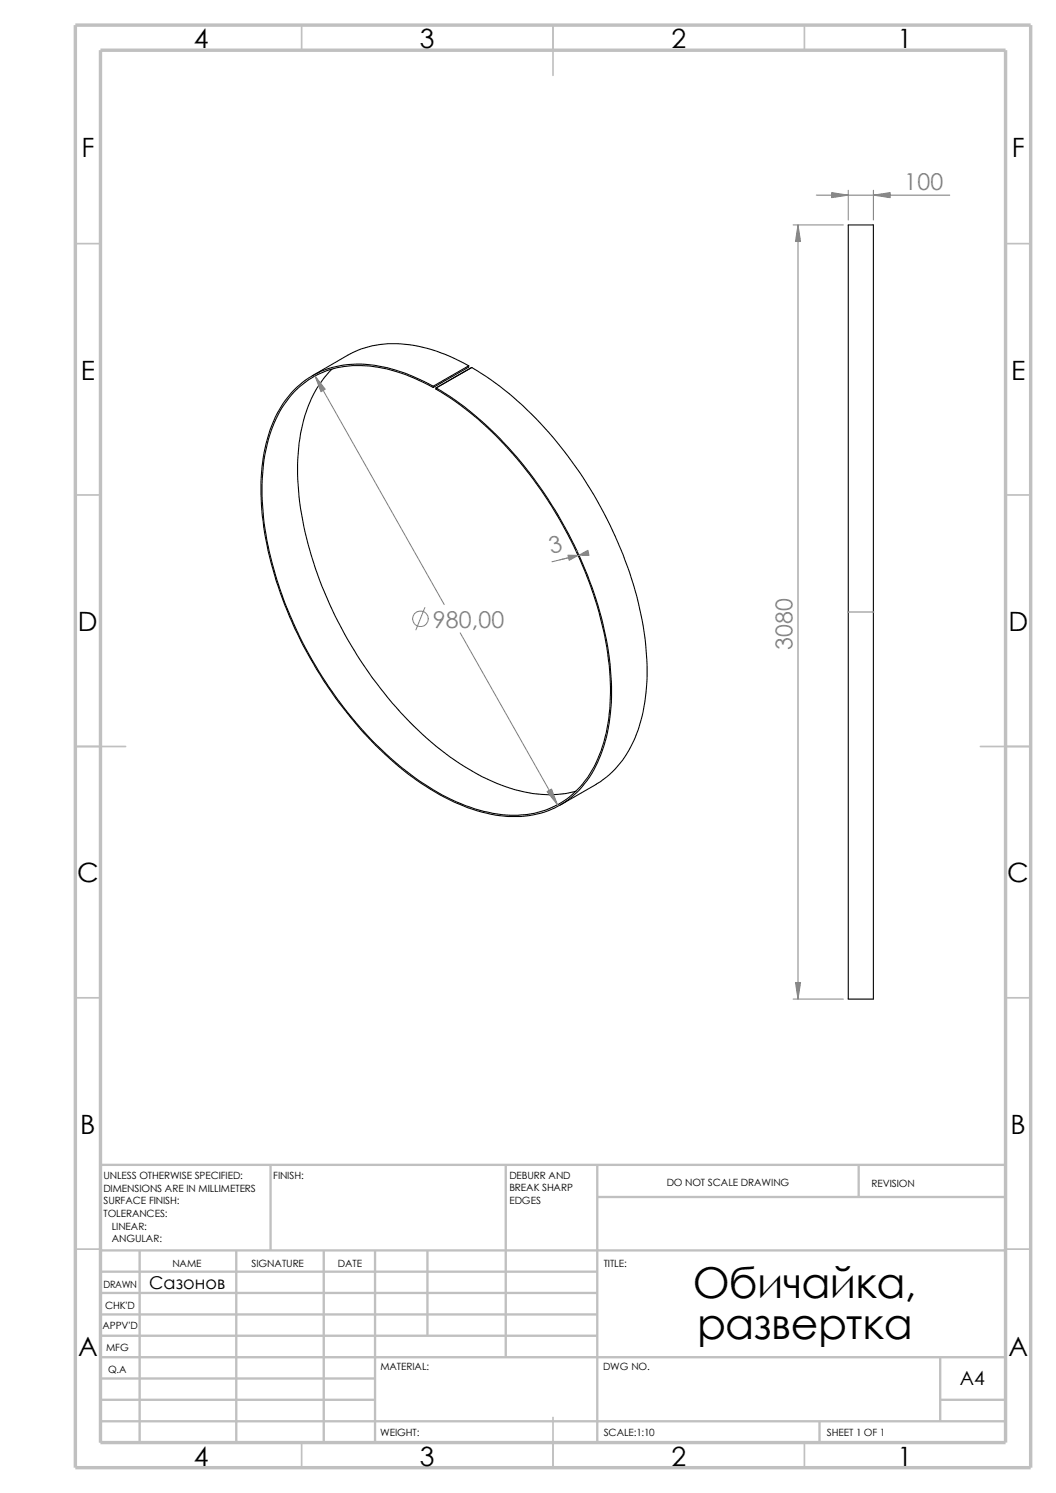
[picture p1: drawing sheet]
<svg xmlns="http://www.w3.org/2000/svg" width="210mm" height="297mm" viewBox="0 0 210 297" stroke-linecap="round" stroke-linejoin="round" font-family="sans-serif">
<g fill="none" stroke="#c0c0c0" stroke-width=".34">
<path d="M60 5v5M110 5v10M160 5v5M15 48.5h5M200 48.5h5M15 98.5h5M200 98.5h5M15 148.5h10M195 148.5h10M15 198.5h5M200 198.5h5M15 248.5h5"/>
<path d="M200 248.5h5M60 287v5M110 282v10M160 287v5"/>
</g>
<g fill="none" stroke="#c0c0c0" stroke-width=".47">
<path d="M53.8 231.7v17.1M100.6 231.7v38.3M118.8 231.7v55.3M118.8 238.1h81.2M170.8 231.7v6.4M200 231.7h-180v55.3M20 248.8h180M20 257.2h98.8M20 253h98.8M27.8 248.8v38.2M47 248.8v38.2M64.4 248.8v38.2"/>
<path d="M74.6 248.8v38.2M85 248.8v16.9M20 265.7h98.8M20 261.5h98.8M20 278.5h54.6M20 274.2h54.6M20 270h180M187 278.5h13M187 270v12.7M20 282.7h180M163 282.7v4.3"/>
</g>
<path d="M15 5h190v287h-190zM20 10h180v277h-180z" fill="none" stroke="#c0c0c0" stroke-width=".68" stroke-linecap="butt"/>
<g fill="none" stroke="#000" stroke-width=".21">
<path d="M168.7 44.7h5v154.1h-5zM66 73.4a25 25 0 0 0-6.6 15.8 57.8 57.8 0 0 0 3.7 25 78.7 78.7 0 0 0 26.4 36.4 38.2 38.2 0 0 0 17.3 7.3 20 20 0 0 0 7.8-.5M86.1 76.8v.3M86.1 76.8a30.4 30.4 0 0 0-16.8-4.3 17.5 17.5 0 0 0-14.9 11.3 37.9 37.9 0 0 0-2.1 19.9 77.1 77.1 0 0 0 13.5 33.8 67.7 67.7 0 0 0 20.8 20.1 30.9 30.9 0 0 0 16.9 4.8 17.5 17.5 0 0 0 15.7-11.5 38.7 38.7 0 0 0 2-19.9 80.4 80.4 0 0 0-19.2-40.9 63.3 63.3 0 0 0-15.3-12.9M86.1 77.1a29.8 29.8 0 0 0-16.8-4.3 17.8 17.8 0 0 0-15.1 12.2 41.2 41.2 0 0 0-1.3 21.4 80.1 80.1 0 0 0 26.8 46.1 41.8 41.8 0 0 0 18.3 9.3 18.1 18.1 0 0 0 17.9-5.9 28.2 28.2 0 0 0 5.5-17 64.8 64.8 0 0 0-6.7-29 77.9 77.9 0 0 0-23.3-29.4l-4.7-3.1M86.7 77.2v.2M86.7 77.4h.1M86.7 77.2h.1M93.2 72.8a29 29 0 0 0-17.6-4.3 18 18 0 0 0-6.4 2.2l-7.1 4.1M93.2 72.8l-7.1 4M93.2 72.8v.2l-7.1 4.1M93.8 73.1a69.4 69.4 0 0 1 23 23.3 73.8 73.8 0 0 1 11.9 35 32.5 32.5 0 0 1-4 18.5 18.1 18.1 0 0 1-6.2 6.2l-7.1 4"/>
<path d="M93.8 73.1l-7.1 4.1M93.8 73.1h.1"/>
</g>
<g fill="none" stroke="#808080" stroke-width=".2">
<path d="M162.3 38.8h26.6M168.7 37.8v6M173.7 37.8v6M157.7 44.7h10M158.7 44.7v154.1M62.7 74.8l25.6 45.5M114.6 109.6h.1M114.7 109.6h.1M115 110.5l.1-.1-5.3 1.4M84.5 120.9l-1.8 4.4M91.5 125.9l19.4 34.2M168.7 121.8h5"/>
<path d="M157.7 198.8h10"/>
<circle cx="83.6" cy="123.1" r="1.56"/>
</g>
<g fill="#808080" stroke="#808080" stroke-width=".2">
<path d="M158.2 195.5h1l-.5 3.3z"/>
<path d="M158.7 44.7l.5 3.3h-1z"/>
<path d="M173.7 38.8l3.3-.5v1z"/>
<path d="M165.4 38.3l3.3 .5-3.3 .5z"/>
<path d="M62.7 74.8l2 2.6-.9 .5z"/>
<path d="M108.8 157.5l.9-.5 1.2 3.1z"/>
<path d="M115.1 110.4l1.8-.9 .2 1z"/>
<path d="M112.9 110.4l2.1 .1-1.8 1z"/>
<circle cx="173.7" cy="121.8" r=".08"/>
<circle cx="168.7" cy="121.8" r=".08"/>
</g>
<g font-size="8.5">
<text x="137.8" y="258.2">Обичайка,</text>
<text x="138.6" y="266.3">развертка</text>
</g>
<g font-size="5.3">
<text x="38.5" y="9.6">4</text>
<text x="83.5" y="9.6">3</text>
<text x="133.5" y="9.6">2</text>
<text x="178.5" y="9.6">1</text>
<text x="16.2" y="31.3">F</text>
<text x="201.2" y="31.3">F</text>
<text x="16" y="75.6">E</text>
<text x="201.1" y="75.6">E</text>
<text x="15.5" y="125.6">D</text>
<text x="200.6" y="125.6">D</text>
<text x="15.3" y="175.6">C</text>
<text x="200.3" y="175.6">C</text>
<text x="16" y="225.6">B</text>
<text x="201" y="225.6">B</text>
<text x="15.5" y="269.8">A</text>
<text x="200.5" y="269.8">A</text>
<text x="38.5" y="291.6">4</text>
<text x="83.5" y="291.6">3</text>
<text x="133.5" y="291.6">2</text>
<text x="178.5" y="291.6">1</text>
</g>
<g font-size="4.6" fill="#808080">
<text x="179.8" y="37.9">100</text>
<text x="109.6" y="110.2" transform="rotate(-14 109.6 110.2)">3</text>
<text x="86.1" y="124.9">980,00</text>
<text x="157.6" y="129.4" transform="rotate(-90 157.6 129.4)">3080</text>
</g>
<text font-size="3.9" x="190.9" y="275.5">A4</text>
<text font-size="3.5" x="29.6" y="256.5">Сазонов</text>
<g font-size="2">
<text x="20.6" y="234.6">UNLESS OTHERWISE SPECIFIED:</text>
<text x="20.6" y="237.1">DIMENSIONS ARE IN MILLIMETERS</text>
<text x="20.6" y="239.6">SURFACE FINISH:</text>
<text x="54.4" y="234.6">FINISH:</text>
<text x="101.3" y="237">BREAK SHARP</text>
<text x="101.3" y="239.5">EDGES</text>
<text x="101.3" y="234.5">DEBURR AND</text>
<text x="132.6" y="236">DO NOT SCALE DRAWING</text>
<text x="173.3" y="236.2">REVISION</text>
<text x="20.6" y="242.1">TOLERANCES:</text>
<text x="22.2" y="244.6">LINEAR:</text>
<text x="22.2" y="247.1">ANGULAR:</text>
<text x="50" y="252">SIGNATURE</text>
<text x="67.2" y="252">DATE</text>
<text x="120.1" y="252">TITLE:</text>
<text x="20.6" y="256.2">DRAWN</text>
<text x="34.3" y="252.1">NAME</text>
<text x="20.9" y="260.4">CHK'D</text>
<text x="20.4" y="264.5">APPV'D</text>
<text x="21.1" y="268.8">MFG</text>
<text x="21.5" y="273.1">Q.A</text>
<text x="75.6" y="272.5">MATERIAL:</text>
<text x="119.9" y="272.5">DWG NO.</text>
<text x="75.6" y="285.6">WEIGHT:</text>
<text x="120.1" y="285.6">SCALE:1:10</text>
<text x="164.5" y="285.6">SHEET 1 OF 1</text>
</g>
</svg>
